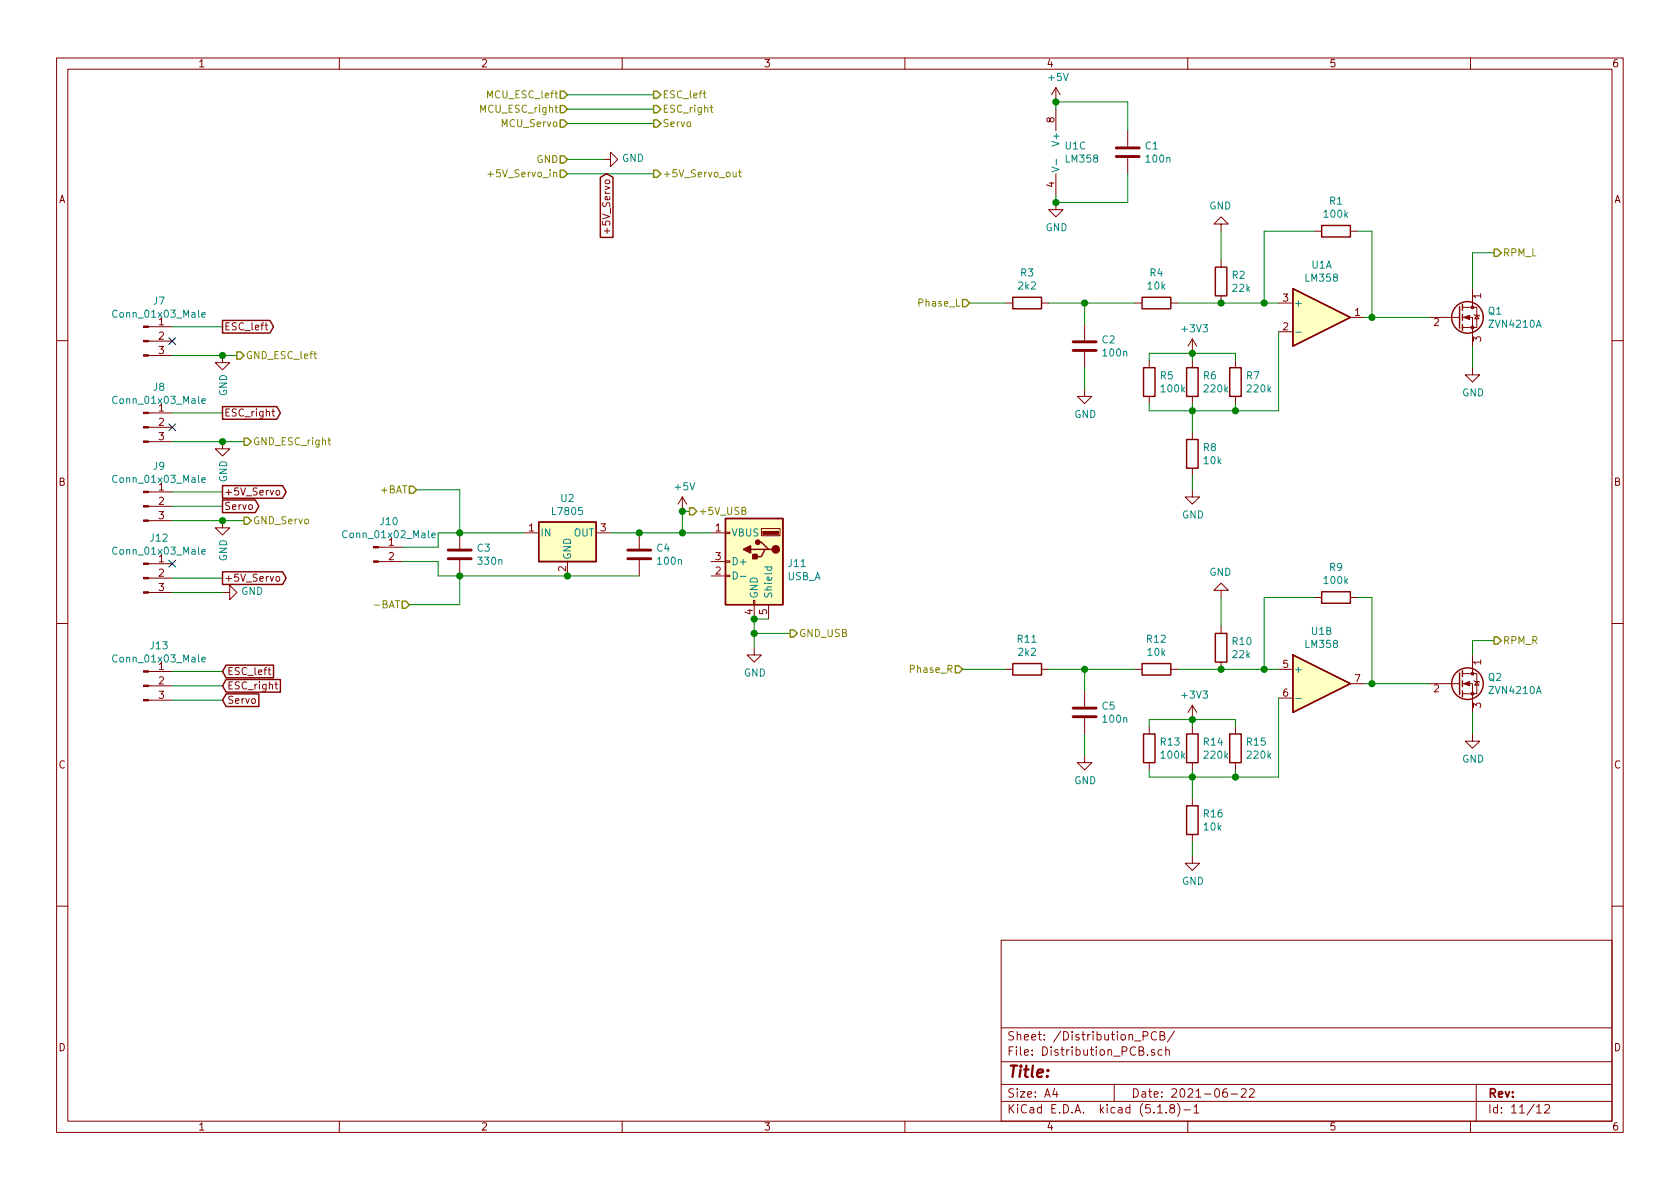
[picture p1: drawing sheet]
EESchema Schematic File Version 4
EELAYER 30 0
EELAYER END
$Descr A4 11693 8268
encoding utf-8
Sheet 11 12
Title ""
Date "2021-06-22"
Rev ""
Comp ""
Comment1 ""
Comment2 ""
Comment3 ""
Comment4 ""
$EndDescr
$Comp
L Connector:Conn_01x03_Male J7
U 1 1
P 999 2365
F 0 "J7" H 1107 2646 50  0000 C CNN
F 1 "Conn_01x03_Male" H 1107 2555 50  0000 C CNN
F 2 "" H 999 2365 50  0001 C CNN
F 3 "~" H 999 2365 50  0001 C CNN
	1    999  2365
	1    0    0    -1  
$EndComp
$Comp
L Connector:Conn_01x03_Male J8
U 1 1
P 999 2965
F 0 "J8" H 1107 3246 50  0000 C CNN
F 1 "Conn_01x03_Male" H 1107 3155 50  0000 C CNN
F 2 "" H 999 2965 50  0001 C CNN
F 3 "~" H 999 2965 50  0001 C CNN
	1    999  2965
	1    0    0    -1  
$EndComp
$Comp
L Connector:Conn_01x03_Male J9
U 1 1
P 999 3515
F 0 "J9" H 1107 3796 50  0000 C CNN
F 1 "Conn_01x03_Male" H 1107 3705 50  0000 C CNN
F 2 "" H 999 3515 50  0001 C CNN
F 3 "~" H 999 3515 50  0001 C CNN
	1    999  3515
	1    0    0    -1  
$EndComp
$Comp
L Connector:Conn_01x03_Male J12
U 1 1
P 999 4015
F 0 "J12" H 1107 4296 50  0000 C CNN
F 1 "Conn_01x03_Male" H 1107 4205 50  0000 C CNN
F 2 "" H 999 4015 50  0001 C CNN
F 3 "~" H 999 4015 50  0001 C CNN
	1    999  4015
	1    0    0    -1  
$EndComp
$Comp
L Connector:Conn_01x03_Male J13
U 1 1
P 999 4765
F 0 "J13" H 1107 5046 50  0000 C CNN
F 1 "Conn_01x03_Male" H 1107 4955 50  0000 C CNN
F 2 "" H 999 4765 50  0001 C CNN
F 3 "~" H 999 4765 50  0001 C CNN
	1    999  4765
	1    0    0    -1  
$EndComp
NoConn ~ 1199 2365
NoConn ~ 1199 2965
Wire Wire Line
	1199 3065 1549 3065
Wire Wire Line
	1199 2465 1549 2465
Wire Wire Line
	1199 3615 1549 3615
Wire Wire Line
	1199 4115 1549 4115
Wire Wire Line
	1199 2265 1549 2265
Wire Wire Line
	1199 2865 1549 2865
Wire Wire Line
	1199 3415 1549 3415
Wire Wire Line
	1199 3515 1549 3515
Wire Wire Line
	1199 4015 1549 4015
$Comp
L power:GND #PWR024
U 1 1
P 1549 4115
F 0 "#PWR024" H 1549 3865 50  0001 C CNN
F 1 "GND" V 1554 3987 50  0000 R CNN
F 2 "" H 1549 4115 50  0001 C CNN
F 3 "" H 1549 4115 50  0001 C CNN
	1    1549 4115
	0    -1   -1   0   
$EndComp
$Comp
L power:GND #PWR023
U 1 1
P 1549 3615
F 0 "#PWR023" H 1549 3365 50  0001 C CNN
F 1 "GND" V 1554 3487 50  0000 R CNN
F 2 "" H 1549 3615 50  0001 C CNN
F 3 "" H 1549 3615 50  0001 C CNN
	1    1549 3615
	1    0    0    -1  
$EndComp
Text GLabel 1549 2265 2    50   Output ~ 0
ESC_left
Text GLabel 1549 2865 2    50   Output ~ 0
ESC_right
Text GLabel 1549 3515 2    50   Output ~ 0
Servo
Wire Wire Line
	1199 4665 1549 4665
Wire Wire Line
	1199 4765 1549 4765
Wire Wire Line
	1199 4865 1549 4865
Text GLabel 1549 4665 2    50   Input ~ 0
ESC_left
Text GLabel 1549 4765 2    50   Input ~ 0
ESC_right
Text GLabel 1549 4865 2    50   Input ~ 0
Servo
NoConn ~ 1199 3915
Text HLabel 4550 650  2    50   Output ~ 0
ESC_left
Text HLabel 4550 750  2    50   Output ~ 0
ESC_right
Text HLabel 4550 850  2    50   Output ~ 0
Servo
Text HLabel 3950 650  0    50   Input ~ 0
MCU_ESC_left
Text HLabel 3950 750  0    50   Input ~ 0
MCU_ESC_right
Text HLabel 3950 850  0    50   Input ~ 0
MCU_Servo
Wire Wire Line
	3950 650  4550 650 
Wire Wire Line
	3950 750  4550 750 
Wire Wire Line
	3950 850  4550 850 
Text HLabel 4550 1200 2    50   Output ~ 0
+5V_Servo_out
Text GLabel 1549 4015 2    50   Output ~ 0
+5V_Servo
Text GLabel 1549 3415 2    50   Output ~ 0
+5V_Servo
Text GLabel 4223 1200 3    50   Input ~ 0
+5V_Servo
Wire Wire Line
	3950 1200 4550 1200
Text HLabel 3950 1200 0    50   Input ~ 0
+5V_Servo_in
Text HLabel 3950 1100 0    50   Input ~ 0
GND
$Comp
L power:GND #PWR013
U 1 1
P 4200 1100
F 0 "#PWR013" H 4200 850 50  0001 C CNN
F 1 "GND" V 4205 972 50  0000 R CNN
F 2 "" H 4200 1100 50  0001 C CNN
F 3 "" H 4200 1100 50  0001 C CNN
	1    4200 1100
	0    -1   -1   0   
$EndComp
Wire Wire Line
	3950 1100 4200 1100
Text HLabel 1699 3615 2    50   Output ~ 0
GND_Servo
Connection ~ 1549 3615
Wire Wire Line
	1549 3615 1699 3615
$Comp
L power:GND #PWR017
U 1 1
P 1549 2465
F 0 "#PWR017" H 1549 2215 50  0001 C CNN
F 1 "GND" V 1554 2337 50  0000 R CNN
F 2 "" H 1549 2465 50  0001 C CNN
F 3 "" H 1549 2465 50  0001 C CNN
	1    1549 2465
	1    0    0    -1  
$EndComp
$Comp
L power:GND #PWR020
U 1 1
P 1549 3065
F 0 "#PWR020" H 1549 2815 50  0001 C CNN
F 1 "GND" V 1554 2937 50  0000 R CNN
F 2 "" H 1549 3065 50  0001 C CNN
F 3 "" H 1549 3065 50  0001 C CNN
	1    1549 3065
	1    0    0    -1  
$EndComp
Text HLabel 1649 2465 2    50   Output ~ 0
GND_ESC_left
Text HLabel 1699 3065 2    50   Output ~ 0
GND_ESC_right
Connection ~ 1549 3065
Wire Wire Line
	1549 3065 1699 3065
Connection ~ 1549 2465
Wire Wire Line
	1549 2465 1649 2465
$Comp
L Amplifier_Operational:LM358 U1
U 1 1
P 9200 2200
F 0 "U1" H 9200 2567 50  0000 C CNN
F 1 "LM358" H 9200 2476 50  0000 C CNN
F 2 "" H 9200 2200 50  0001 C CNN
F 3 "http://www.ti.com/lit/ds/symlink/lm2904-n.pdf" H 9200 2200 50  0001 C CNN
	1    9200 2200
	1    0    0    -1  
$EndComp
$Comp
L Amplifier_Operational:LM358 U1
U 2 1
P 9200 4750
F 0 "U1" H 9200 5117 50  0000 C CNN
F 1 "LM358" H 9200 5026 50  0000 C CNN
F 2 "" H 9200 4750 50  0001 C CNN
F 3 "http://www.ti.com/lit/ds/symlink/lm2904-n.pdf" H 9200 4750 50  0001 C CNN
	2    9200 4750
	1    0    0    -1  
$EndComp
$Comp
L Amplifier_Operational:LM358 U1
U 3 1
P 7450 1050
F 0 "U1" H 7408 1096 50  0000 L CNN
F 1 "LM358" H 7408 1005 50  0000 L CNN
F 2 "" H 7450 1050 50  0001 C CNN
F 3 "http://www.ti.com/lit/ds/symlink/lm2904-n.pdf" H 7450 1050 50  0001 C CNN
	3    7450 1050
	1    0    0    -1  
$EndComp
$Comp
L Device:Q_NMOS_DGS Q1
U 1 1
P 10150 2200
F 0 "Q1" H 10354 2246 50  0000 L CNN
F 1 "ZVN4210A" H 10354 2155 50  0000 L CNN
F 2 "" H 10350 2300 50  0001 C CNN
F 3 "~" H 10150 2200 50  0001 C CNN
	1    10150 2200
	1    0    0    -1  
$EndComp
$Comp
L Device:R R1
U 1 1
P 9300 1600
F 0 "R1" V 9507 1600 50  0000 C CNN
F 1 "100k" V 9416 1600 50  0000 C CNN
F 2 "" V 9230 1600 50  0001 C CNN
F 3 "~" H 9300 1600 50  0001 C CNN
	1    9300 1600
	0    -1   -1   0   
$EndComp
$Comp
L Device:R R4
U 1 1
P 8050 2100
F 0 "R4" V 8257 2100 50  0000 C CNN
F 1 "10k" V 8166 2100 50  0000 C CNN
F 2 "" V 7980 2100 50  0001 C CNN
F 3 "~" H 8050 2100 50  0001 C CNN
	1    8050 2100
	0    -1   -1   0   
$EndComp
$Comp
L Device:R R2
U 1 1
P 8500 1950
F 0 "R2" H 8570 1996 50  0000 L CNN
F 1 "22k" H 8570 1905 50  0000 L CNN
F 2 "" V 8430 1950 50  0001 C CNN
F 3 "~" H 8500 1950 50  0001 C CNN
	1    8500 1950
	1    0    0    -1  
$EndComp
$Comp
L Device:R R3
U 1 1
P 7150 2100
F 0 "R3" V 7357 2100 50  0000 C CNN
F 1 "2k2" V 7266 2100 50  0000 C CNN
F 2 "" V 7080 2100 50  0001 C CNN
F 3 "~" H 7150 2100 50  0001 C CNN
	1    7150 2100
	0    -1   -1   0   
$EndComp
$Comp
L Device:C C2
U 1 1
P 7550 2400
F 0 "C2" H 7665 2446 50  0000 L CNN
F 1 "100n" H 7665 2355 50  0000 L CNN
F 2 "" H 7588 2250 50  0001 C CNN
F 3 "~" H 7550 2400 50  0001 C CNN
	1    7550 2400
	1    0    0    -1  
$EndComp
Wire Wire Line
	7300 2100 7550 2100
Wire Wire Line
	8200 2100 8500 2100
Wire Wire Line
	8500 2100 8800 2100
Connection ~ 8500 2100
Wire Wire Line
	8500 1800 8500 1600
Wire Wire Line
	9450 1600 9550 1600
Wire Wire Line
	9550 1600 9550 2200
Wire Wire Line
	9550 2200 9500 2200
Wire Wire Line
	9550 2200 9950 2200
Connection ~ 9550 2200
Wire Wire Line
	9150 1600 8800 1600
Wire Wire Line
	8800 1600 8800 2100
Connection ~ 8800 2100
Wire Wire Line
	8800 2100 8900 2100
$Comp
L power:GND #PWR015
U 1 1
P 8500 1600
F 0 "#PWR015" H 8500 1350 50  0001 C CNN
F 1 "GND" H 8505 1427 50  0000 C CNN
F 2 "" H 8500 1600 50  0001 C CNN
F 3 "" H 8500 1600 50  0001 C CNN
	1    8500 1600
	-1   0    0    1   
$EndComp
$Comp
L power:GND #PWR019
U 1 1
P 7550 2700
F 0 "#PWR019" H 7550 2450 50  0001 C CNN
F 1 "GND" H 7555 2527 50  0000 C CNN
F 2 "" H 7550 2700 50  0001 C CNN
F 3 "" H 7550 2700 50  0001 C CNN
	1    7550 2700
	1    0    0    -1  
$EndComp
Wire Wire Line
	7550 2700 7550 2550
Wire Wire Line
	7550 2250 7550 2100
Connection ~ 7550 2100
Wire Wire Line
	7550 2100 7900 2100
$Comp
L power:GND #PWR018
U 1 1
P 10250 2550
F 0 "#PWR018" H 10250 2300 50  0001 C CNN
F 1 "GND" H 10255 2377 50  0000 C CNN
F 2 "" H 10250 2550 50  0001 C CNN
F 3 "" H 10250 2550 50  0001 C CNN
	1    10250 2550
	1    0    0    -1  
$EndComp
$Comp
L Device:R R6
U 1 1
P 8300 2650
F 0 "R6" H 8370 2696 50  0000 L CNN
F 1 "220k" H 8370 2605 50  0000 L CNN
F 2 "" V 8230 2650 50  0001 C CNN
F 3 "~" H 8300 2650 50  0001 C CNN
	1    8300 2650
	1    0    0    -1  
$EndComp
$Comp
L Device:R R7
U 1 1
P 8600 2650
F 0 "R7" H 8670 2696 50  0000 L CNN
F 1 "220k" H 8670 2605 50  0000 L CNN
F 2 "" V 8530 2650 50  0001 C CNN
F 3 "~" H 8600 2650 50  0001 C CNN
	1    8600 2650
	1    0    0    -1  
$EndComp
$Comp
L Device:R R5
U 1 1
P 8000 2650
F 0 "R5" H 8070 2696 50  0000 L CNN
F 1 "100k" H 8070 2605 50  0000 L CNN
F 2 "" V 7930 2650 50  0001 C CNN
F 3 "~" H 8000 2650 50  0001 C CNN
	1    8000 2650
	1    0    0    -1  
$EndComp
Wire Wire Line
	8000 2850 8300 2850
Wire Wire Line
	8600 2850 8600 2800
Wire Wire Line
	8300 2800 8300 2850
Connection ~ 8300 2850
Wire Wire Line
	8300 2850 8600 2850
Wire Wire Line
	8000 2800 8000 2850
Wire Wire Line
	8600 2850 8900 2850
Wire Wire Line
	8900 2850 8900 2300
Connection ~ 8600 2850
Wire Wire Line
	8000 2500 8000 2450
Wire Wire Line
	8000 2450 8300 2450
Wire Wire Line
	8600 2450 8600 2500
Wire Wire Line
	8300 2450 8300 2500
Connection ~ 8300 2450
Wire Wire Line
	8300 2450 8600 2450
$Comp
L power:+3V3 #PWR016
U 1 1
P 8300 2450
F 0 "#PWR016" H 8300 2300 50  0001 C CNN
F 1 "+3V3" H 8315 2623 50  0000 C CNN
F 2 "" H 8300 2450 50  0001 C CNN
F 3 "" H 8300 2450 50  0001 C CNN
	1    8300 2450
	1    0    0    -1  
$EndComp
$Comp
L Device:R R8
U 1 1
P 8300 3150
F 0 "R8" H 8370 3196 50  0000 L CNN
F 1 "10k" H 8370 3105 50  0000 L CNN
F 2 "" V 8230 3150 50  0001 C CNN
F 3 "~" H 8300 3150 50  0001 C CNN
	1    8300 3150
	1    0    0    -1  
$EndComp
$Comp
L power:GND #PWR021
U 1 1
P 8300 3400
F 0 "#PWR021" H 8300 3150 50  0001 C CNN
F 1 "GND" H 8305 3227 50  0000 C CNN
F 2 "" H 8300 3400 50  0001 C CNN
F 3 "" H 8300 3400 50  0001 C CNN
	1    8300 3400
	1    0    0    -1  
$EndComp
Wire Wire Line
	8300 3400 8300 3300
Wire Wire Line
	8300 3000 8300 2850
Wire Wire Line
	10250 2400 10250 2550
$Comp
L Device:Q_NMOS_DGS Q2
U 1 1
P 10150 4750
F 0 "Q2" H 10354 4796 50  0000 L CNN
F 1 "ZVN4210A" H 10354 4705 50  0000 L CNN
F 2 "" H 10350 4850 50  0001 C CNN
F 3 "~" H 10150 4750 50  0001 C CNN
	1    10150 4750
	1    0    0    -1  
$EndComp
$Comp
L Device:R R9
U 1 1
P 9300 4150
F 0 "R9" V 9507 4150 50  0000 C CNN
F 1 "100k" V 9416 4150 50  0000 C CNN
F 2 "" V 9230 4150 50  0001 C CNN
F 3 "~" H 9300 4150 50  0001 C CNN
	1    9300 4150
	0    -1   -1   0   
$EndComp
$Comp
L Device:R R12
U 1 1
P 8050 4650
F 0 "R12" V 8257 4650 50  0000 C CNN
F 1 "10k" V 8166 4650 50  0000 C CNN
F 2 "" V 7980 4650 50  0001 C CNN
F 3 "~" H 8050 4650 50  0001 C CNN
	1    8050 4650
	0    -1   -1   0   
$EndComp
$Comp
L Device:R R10
U 1 1
P 8500 4500
F 0 "R10" H 8570 4546 50  0000 L CNN
F 1 "22k" H 8570 4455 50  0000 L CNN
F 2 "" V 8430 4500 50  0001 C CNN
F 3 "~" H 8500 4500 50  0001 C CNN
	1    8500 4500
	1    0    0    -1  
$EndComp
$Comp
L Device:R R11
U 1 1
P 7150 4650
F 0 "R11" V 7357 4650 50  0000 C CNN
F 1 "2k2" V 7266 4650 50  0000 C CNN
F 2 "" V 7080 4650 50  0001 C CNN
F 3 "~" H 7150 4650 50  0001 C CNN
	1    7150 4650
	0    -1   -1   0   
$EndComp
$Comp
L Device:C C5
U 1 1
P 7550 4950
F 0 "C5" H 7665 4996 50  0000 L CNN
F 1 "100n" H 7665 4905 50  0000 L CNN
F 2 "" H 7588 4800 50  0001 C CNN
F 3 "~" H 7550 4950 50  0001 C CNN
	1    7550 4950
	1    0    0    -1  
$EndComp
Wire Wire Line
	7300 4650 7550 4650
Wire Wire Line
	8200 4650 8500 4650
Wire Wire Line
	8500 4650 8800 4650
Connection ~ 8500 4650
Wire Wire Line
	8500 4350 8500 4150
Wire Wire Line
	9450 4150 9550 4150
Wire Wire Line
	9550 4150 9550 4750
Wire Wire Line
	9550 4750 9500 4750
Wire Wire Line
	9550 4750 9950 4750
Connection ~ 9550 4750
Wire Wire Line
	9150 4150 8800 4150
Wire Wire Line
	8800 4150 8800 4650
Connection ~ 8800 4650
Wire Wire Line
	8800 4650 8900 4650
$Comp
L power:GND #PWR025
U 1 1
P 8500 4150
F 0 "#PWR025" H 8500 3900 50  0001 C CNN
F 1 "GND" H 8505 3977 50  0000 C CNN
F 2 "" H 8500 4150 50  0001 C CNN
F 3 "" H 8500 4150 50  0001 C CNN
	1    8500 4150
	-1   0    0    1   
$EndComp
$Comp
L power:GND #PWR029
U 1 1
P 7550 5250
F 0 "#PWR029" H 7550 5000 50  0001 C CNN
F 1 "GND" H 7555 5077 50  0000 C CNN
F 2 "" H 7550 5250 50  0001 C CNN
F 3 "" H 7550 5250 50  0001 C CNN
	1    7550 5250
	1    0    0    -1  
$EndComp
Wire Wire Line
	7550 5250 7550 5100
Wire Wire Line
	7550 4800 7550 4650
Connection ~ 7550 4650
Wire Wire Line
	7550 4650 7900 4650
$Comp
L power:GND #PWR028
U 1 1
P 10250 5100
F 0 "#PWR028" H 10250 4850 50  0001 C CNN
F 1 "GND" H 10255 4927 50  0000 C CNN
F 2 "" H 10250 5100 50  0001 C CNN
F 3 "" H 10250 5100 50  0001 C CNN
	1    10250 5100
	1    0    0    -1  
$EndComp
$Comp
L Device:R R14
U 1 1
P 8300 5200
F 0 "R14" H 8370 5246 50  0000 L CNN
F 1 "220k" H 8370 5155 50  0000 L CNN
F 2 "" V 8230 5200 50  0001 C CNN
F 3 "~" H 8300 5200 50  0001 C CNN
	1    8300 5200
	1    0    0    -1  
$EndComp
$Comp
L Device:R R15
U 1 1
P 8600 5200
F 0 "R15" H 8670 5246 50  0000 L CNN
F 1 "220k" H 8670 5155 50  0000 L CNN
F 2 "" V 8530 5200 50  0001 C CNN
F 3 "~" H 8600 5200 50  0001 C CNN
	1    8600 5200
	1    0    0    -1  
$EndComp
$Comp
L Device:R R13
U 1 1
P 8000 5200
F 0 "R13" H 8070 5246 50  0000 L CNN
F 1 "100k" H 8070 5155 50  0000 L CNN
F 2 "" V 7930 5200 50  0001 C CNN
F 3 "~" H 8000 5200 50  0001 C CNN
	1    8000 5200
	1    0    0    -1  
$EndComp
Wire Wire Line
	8000 5400 8300 5400
Wire Wire Line
	8600 5400 8600 5350
Wire Wire Line
	8300 5350 8300 5400
Connection ~ 8300 5400
Wire Wire Line
	8300 5400 8600 5400
Wire Wire Line
	8000 5350 8000 5400
Wire Wire Line
	8600 5400 8900 5400
Wire Wire Line
	8900 5400 8900 4850
Connection ~ 8600 5400
Wire Wire Line
	8000 5050 8000 5000
Wire Wire Line
	8000 5000 8300 5000
Wire Wire Line
	8600 5000 8600 5050
Wire Wire Line
	8300 5000 8300 5050
Connection ~ 8300 5000
Wire Wire Line
	8300 5000 8600 5000
$Comp
L power:+3V3 #PWR027
U 1 1
P 8300 5000
F 0 "#PWR027" H 8300 4850 50  0001 C CNN
F 1 "+3V3" H 8315 5173 50  0000 C CNN
F 2 "" H 8300 5000 50  0001 C CNN
F 3 "" H 8300 5000 50  0001 C CNN
	1    8300 5000
	1    0    0    -1  
$EndComp
$Comp
L Device:R R16
U 1 1
P 8300 5700
F 0 "R16" H 8370 5746 50  0000 L CNN
F 1 "10k" H 8370 5655 50  0000 L CNN
F 2 "" V 8230 5700 50  0001 C CNN
F 3 "~" H 8300 5700 50  0001 C CNN
	1    8300 5700
	1    0    0    -1  
$EndComp
$Comp
L power:GND #PWR030
U 1 1
P 8300 5950
F 0 "#PWR030" H 8300 5700 50  0001 C CNN
F 1 "GND" H 8305 5777 50  0000 C CNN
F 2 "" H 8300 5950 50  0001 C CNN
F 3 "" H 8300 5950 50  0001 C CNN
	1    8300 5950
	1    0    0    -1  
$EndComp
Wire Wire Line
	8300 5950 8300 5850
Wire Wire Line
	8300 5550 8300 5400
Wire Wire Line
	10250 4950 10250 5100
$Comp
L Device:C C1
U 1 1
P 7850 1050
F 0 "C1" H 7965 1096 50  0000 L CNN
F 1 "100n" H 7965 1005 50  0000 L CNN
F 2 "" H 7888 900 50  0001 C CNN
F 3 "~" H 7850 1050 50  0001 C CNN
	1    7850 1050
	1    0    0    -1  
$EndComp
Wire Wire Line
	7850 900  7850 700 
Wire Wire Line
	7850 700  7350 700 
Wire Wire Line
	7350 700  7350 750 
Wire Wire Line
	7850 1200 7850 1400
Wire Wire Line
	7850 1400 7350 1400
Wire Wire Line
	7350 1400 7350 1350
$Comp
L power:GND #PWR014
U 1 1
P 7350 1400
F 0 "#PWR014" H 7350 1150 50  0001 C CNN
F 1 "GND" H 7355 1227 50  0000 C CNN
F 2 "" H 7350 1400 50  0001 C CNN
F 3 "" H 7350 1400 50  0001 C CNN
	1    7350 1400
	1    0    0    -1  
$EndComp
Connection ~ 7350 1400
$Comp
L power:+5V #PWR022
U 1 1
P 4750 3550
F 0 "#PWR022" H 4750 3400 50  0001 C CNN
F 1 "+5V" H 4765 3723 50  0000 C CNN
F 2 "" H 4750 3550 50  0001 C CNN
F 3 "" H 4750 3550 50  0001 C CNN
	1    4750 3550
	1    0    0    -1  
$EndComp
$Comp
L Connector:Conn_01x02_Male J10
U 1 1
P 2600 3800
F 0 "J10" H 2708 3981 50  0000 C CNN
F 1 "Conn_01x02_Male" H 2708 3890 50  0000 C CNN
F 2 "" H 2600 3800 50  0001 C CNN
F 3 "~" H 2600 3800 50  0001 C CNN
	1    2600 3800
	1    0    0    -1  
$EndComp
Text HLabel 2900 3400 0    50   Input ~ 0
+BAT
Text HLabel 2850 4200 0    50   Input ~ 0
-BAT
$Comp
L Device:C C3
U 1 1
P 3200 3850
F 0 "C3" H 3315 3896 50  0000 L CNN
F 1 "330n" H 3315 3805 50  0000 L CNN
F 2 "" H 3238 3700 50  0001 C CNN
F 3 "~" H 3200 3850 50  0001 C CNN
	1    3200 3850
	1    0    0    -1  
$EndComp
$Comp
L Regulator_Linear:L7805 U2
U 1 1
P 3950 3700
F 0 "U2" H 3950 3942 50  0000 C CNN
F 1 "L7805" H 3950 3851 50  0000 C CNN
F 2 "" H 3975 3550 50  0001 L CIN
F 3 "http://www.st.com/content/ccc/resource/technical/document/datasheet/41/4f/b3/b0/12/d4/47/88/CD00000444.pdf/files/CD00000444.pdf/jcr:content/translations/en.CD00000444.pdf" H 3950 3650 50  0001 C CNN
	1    3950 3700
	1    0    0    -1  
$EndComp
$Comp
L Device:C C4
U 1 1
P 4450 3850
F 0 "C4" H 4565 3896 50  0000 L CNN
F 1 "100n" H 4565 3805 50  0000 L CNN
F 2 "" H 4488 3700 50  0001 C CNN
F 3 "~" H 4450 3850 50  0001 C CNN
	1    4450 3850
	1    0    0    -1  
$EndComp
Text HLabel 4800 3550 2    50   Output ~ 0
+5V_USB
$Comp
L Connector:USB_A J11
U 1 1
P 5250 3900
F 0 "J11" H 5020 3889 50  0000 R CNN
F 1 "USB_A" H 5020 3798 50  0000 R CNN
F 2 "" H 5400 3850 50  0001 C CNN
F 3 " ~" H 5400 3850 50  0001 C CNN
	1    5250 3900
	-1   0    0    -1  
$EndComp
Wire Wire Line
	3050 3800 3050 3700
Wire Wire Line
	3050 3700 3200 3700
Wire Wire Line
	2800 3800 3050 3800
Wire Wire Line
	3200 3700 3650 3700
Connection ~ 3200 3700
Wire Wire Line
	2800 3900 3050 3900
Wire Wire Line
	3050 3900 3050 4000
Wire Wire Line
	3050 4000 3200 4000
Wire Wire Line
	3200 4000 3950 4000
Connection ~ 3200 4000
Wire Wire Line
	3950 4000 4450 4000
Connection ~ 3950 4000
Wire Wire Line
	4250 3700 4450 3700
Wire Wire Line
	4450 3700 4750 3700
Connection ~ 4450 3700
Wire Wire Line
	5250 4300 5350 4300
Wire Wire Line
	5250 4300 5250 4400
Connection ~ 5250 4300
Text HLabel 5500 4400 2    50   Output ~ 0
GND_USB
Wire Wire Line
	5500 4400 5250 4400
Connection ~ 5250 4400
Wire Wire Line
	5250 4400 5250 4500
$Comp
L power:GND #PWR026
U 1 1
P 5250 4500
F 0 "#PWR026" H 5250 4250 50  0001 C CNN
F 1 "GND" H 5255 4327 50  0000 C CNN
F 2 "" H 5250 4500 50  0001 C CNN
F 3 "" H 5250 4500 50  0001 C CNN
	1    5250 4500
	1    0    0    -1  
$EndComp
Wire Wire Line
	4750 3700 4750 3550
Wire Wire Line
	4750 3550 4800 3550
Connection ~ 4750 3700
Wire Wire Line
	4750 3700 4950 3700
Wire Wire Line
	3200 3700 3200 3400
Wire Wire Line
	3200 3400 2900 3400
Wire Wire Line
	3200 4000 3200 4200
Wire Wire Line
	3200 4200 2850 4200
Connection ~ 4750 3550
$Comp
L power:+5V #PWR012
U 1 1
P 7350 700
F 0 "#PWR012" H 7350 550 50  0001 C CNN
F 1 "+5V" H 7365 873 50  0000 C CNN
F 2 "" H 7350 700 50  0001 C CNN
F 3 "" H 7350 700 50  0001 C CNN
	1    7350 700 
	1    0    0    -1  
$EndComp
Connection ~ 7350 700 
Text HLabel 10400 1750 2    50   Output ~ 0
RPM_L
Text HLabel 10400 4450 2    50   Output ~ 0
RPM_R
Wire Wire Line
	10400 4450 10250 4450
Wire Wire Line
	10250 4450 10250 4550
Wire Wire Line
	10250 2000 10250 1750
Wire Wire Line
	10250 1750 10400 1750
Text HLabel 6750 2100 0    50   Input ~ 0
Phase_L
Text HLabel 6700 4650 0    50   Input ~ 0
Phase_R
Wire Wire Line
	6700 4650 7000 4650
Wire Wire Line
	6750 2100 7000 2100
$EndSCHEMATC
